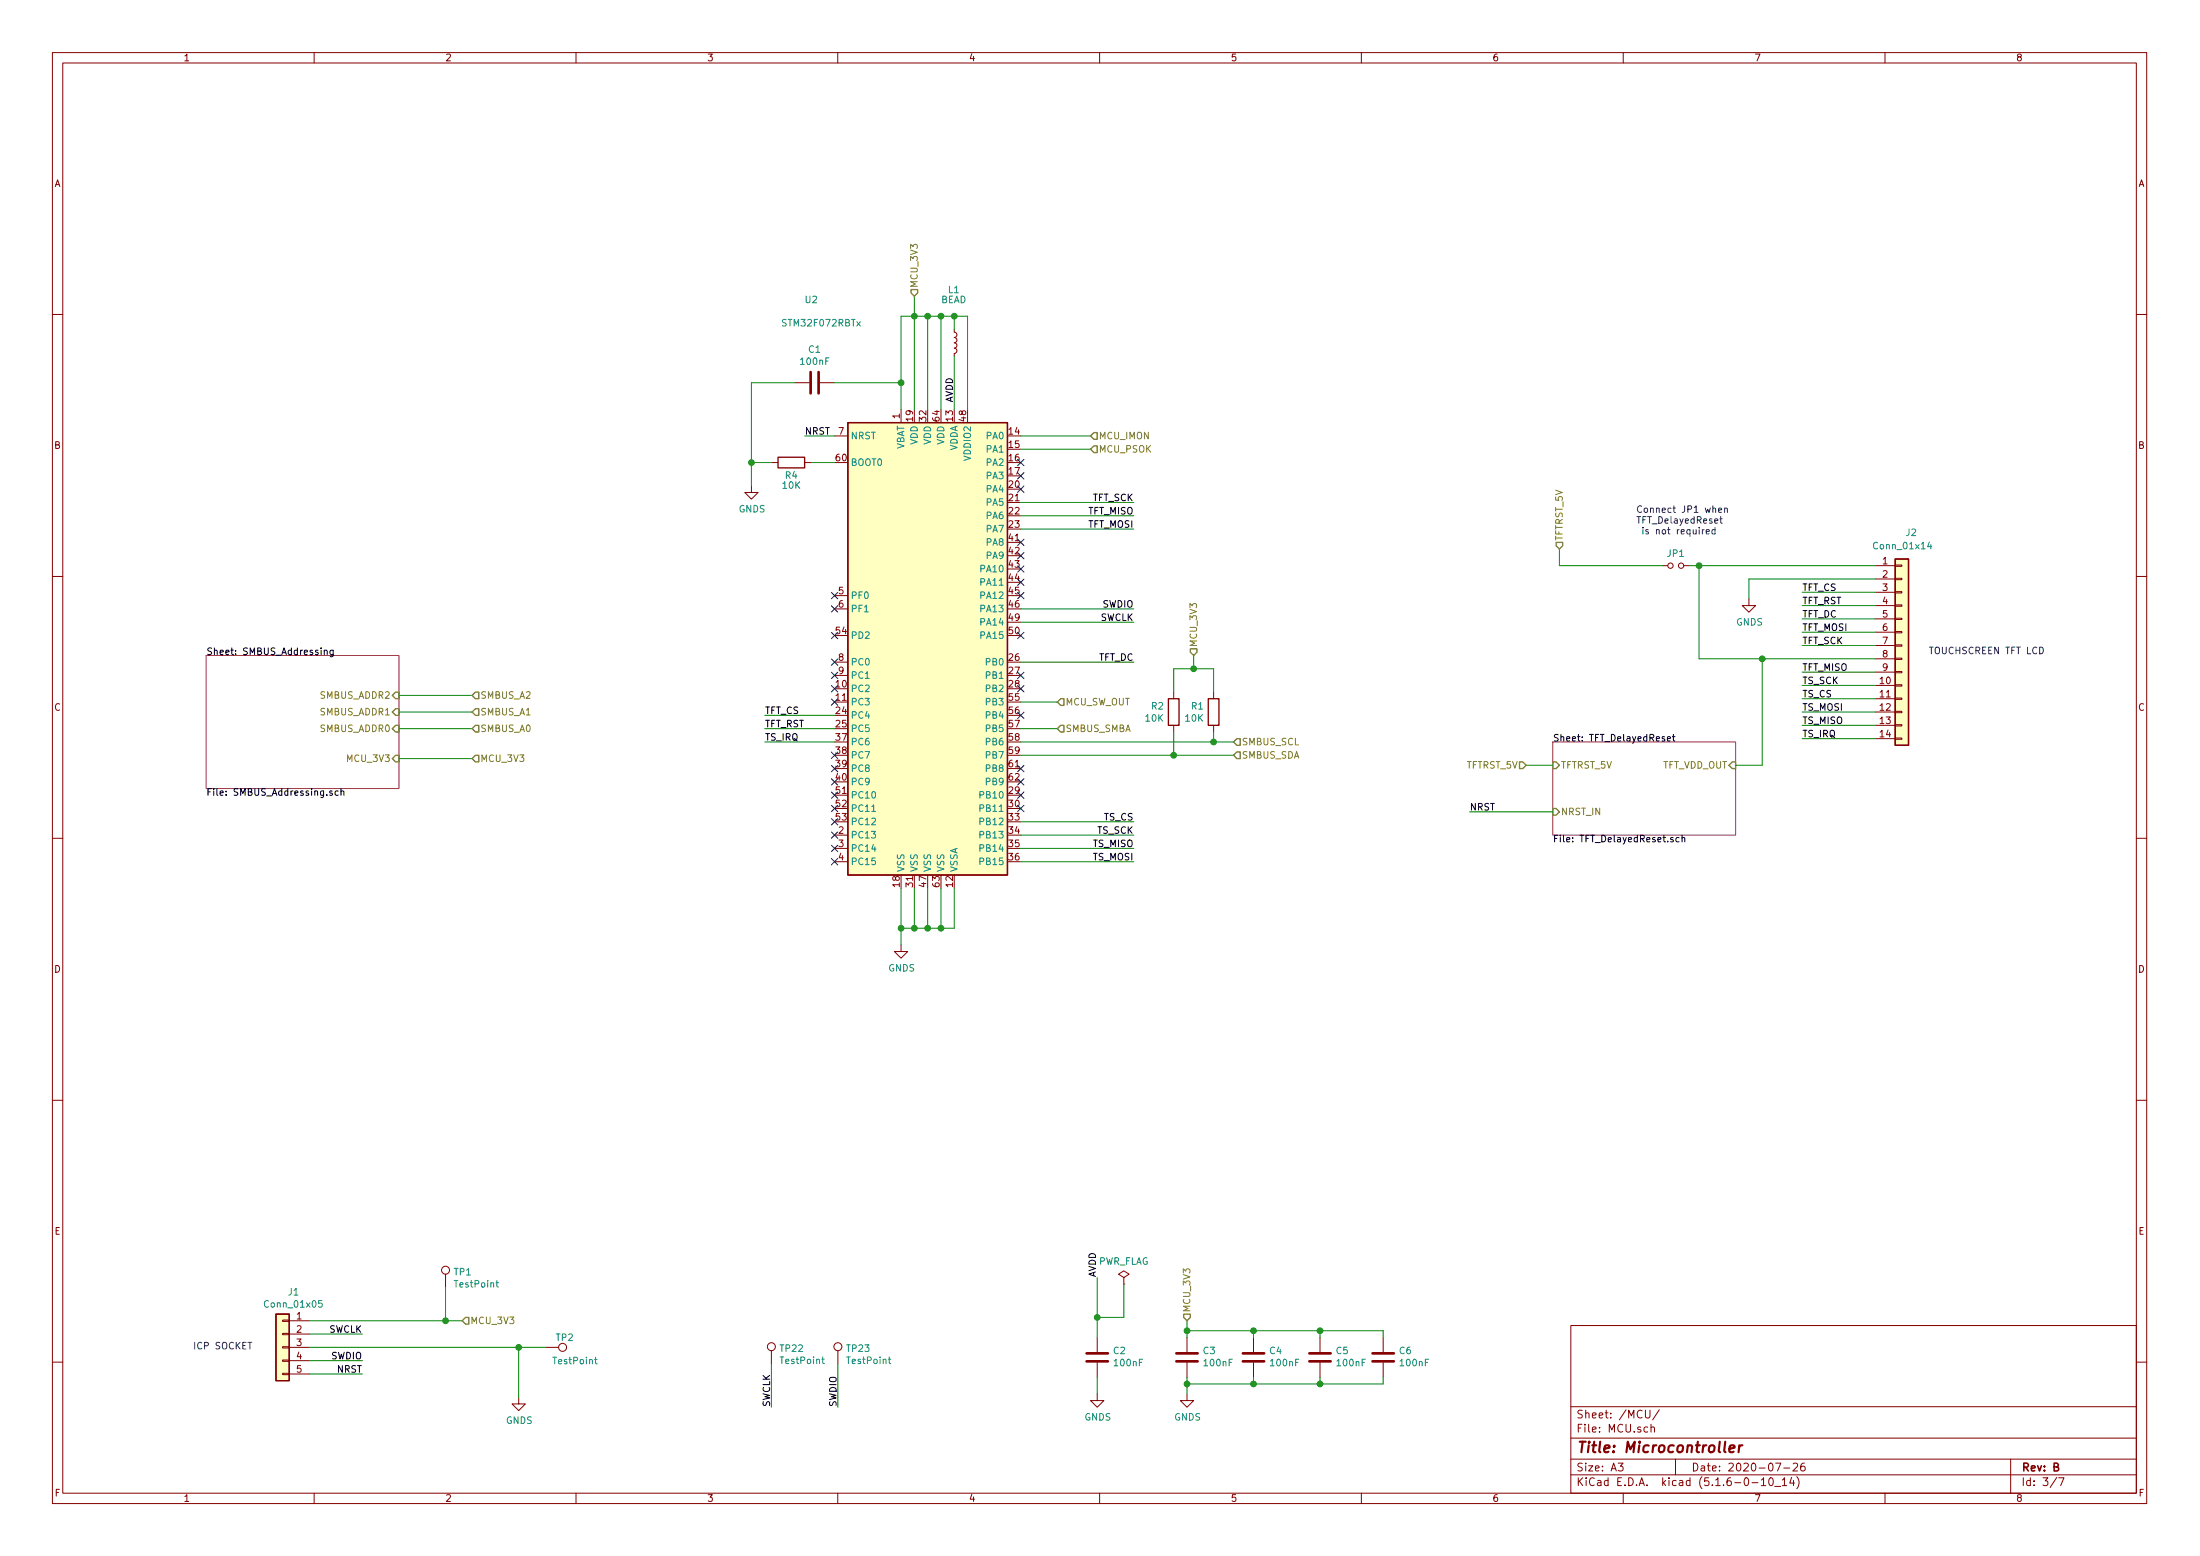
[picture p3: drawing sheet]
EESchema Schematic File Version 4
EELAYER 30 0
EELAYER END
$Descr A3 16535 11693
encoding utf-8
Sheet 3 7
Title "Microcontroller"
Date "2020-07-26"
Rev "B"
Comp ""
Comment1 ""
Comment2 ""
Comment3 ""
Comment4 ""
$EndDescr
Wire Wire Line
	6775 6675 6775 6975
Wire Wire Line
	6875 6675 6875 6975
Wire Wire Line
	6875 6975 6775 6975
Connection ~ 6775 6975
Wire Wire Line
	6775 6975 6775 7100
Text HLabel 6875 2225 1    50   Input ~ 0
MCU_3V3
Wire Wire Line
	6875 2225 6875 2375
Wire Wire Line
	6775 2375 6775 2875
Wire Wire Line
	6875 3075 6875 2375
Wire Wire Line
	6875 2375 6775 2375
Wire Wire Line
	6975 3075 6975 2375
Wire Wire Line
	6975 2375 6875 2375
Connection ~ 6875 2375
$Comp
L Connector_Generic:Conn_01x05 J1
U 1 1
P 2125 10125
F 0 "J1" H 2043 10542 50  0000 C CNN
F 1 "Conn_01x05" H 2043 10451 50  0000 C CNN
F 2 "Connector_PinHeader_2.54mm:PinHeader_1x05_P2.54mm_Horizontal" H 2125 10125 50  0001 C CNN
F 3 "~" H 2125 10125 50  0001 C CNN
	1    2125 10125
	-1   0    0    -1  
$EndComp
Wire Wire Line
	2325 9925 3350 9925
Wire Wire Line
	2325 10225 2725 10225
Wire Wire Line
	2325 10325 2725 10325
Wire Wire Line
	2325 10025 2725 10025
Text Label 2725 10025 2    50   ~ 0
SWCLK
Text Label 2725 10225 2    50   ~ 0
SWDIO
Text Label 2725 10325 2    50   ~ 0
NRST
Wire Wire Line
	7675 4675 8525 4675
Text Label 8525 4675 2    50   ~ 0
SWCLK
Wire Wire Line
	7675 4575 8525 4575
Text Label 8525 4575 2    50   ~ 0
SWDIO
Wire Wire Line
	6275 3275 6050 3275
Text Label 6050 3275 0    50   ~ 0
NRST
Wire Wire Line
	7675 3275 8200 3275
Text HLabel 8200 3275 2    50   Input ~ 0
MCU_IMON
Wire Wire Line
	7675 3375 8200 3375
Text HLabel 8200 3375 2    50   Input ~ 0
MCU_PSOK
Wire Wire Line
	6275 5475 5750 5475
Wire Wire Line
	6275 5375 5750 5375
Wire Wire Line
	7675 4975 8525 4975
Wire Wire Line
	7675 3775 8525 3775
Wire Wire Line
	7675 3975 8525 3975
Wire Wire Line
	7675 3875 8525 3875
Text Label 8525 4975 2    50   ~ 0
TFT_DC
Text Label 5750 5375 0    50   ~ 0
TFT_CS
Text Label 5750 5475 0    50   ~ 0
TFT_RST
Text Label 8525 3775 2    50   ~ 0
TFT_SCK
Text Label 8525 3975 2    50   ~ 0
TFT_MOSI
Wire Wire Line
	14100 4650 13550 4650
Wire Wire Line
	14100 4450 13550 4450
Wire Wire Line
	14100 4550 13550 4550
Wire Wire Line
	14100 4850 13550 4850
Wire Wire Line
	14100 4750 13550 4750
Text Label 13550 4650 0    50   ~ 0
TFT_DC
Text Label 13550 4450 0    50   ~ 0
TFT_CS
Text Label 13550 4550 0    50   ~ 0
TFT_RST
Text Label 13550 4850 0    50   ~ 0
TFT_SCK
Text Label 13550 4750 0    50   ~ 0
TFT_MOSI
Wire Wire Line
	7675 5675 8825 5675
Text HLabel 9275 5675 2    50   Input ~ 0
SMBUS_SDA
Text HLabel 9275 5575 2    50   Input ~ 0
SMBUS_SCL
Wire Wire Line
	9275 5575 9125 5575
Wire Wire Line
	7675 5475 7950 5475
Text HLabel 7950 5475 2    50   Input ~ 0
SMBUS_SMBA
$Comp
L Device:R R1
U 1 1
P 9125 5350
F 0 "R1" H 9195 5396 50  0000 L CNN
F 1 "10K" H 9195 5305 50  0000 L CNN
F 2 "Resistor_SMD:R_0805_2012Metric_Pad1.15x1.40mm_HandSolder" H 9195 5259 50  0001 L CNN
F 3 "~" H 9125 5350 50  0001 C CNN
	1    9125 5350
	-1   0    0    -1  
$EndComp
$Comp
L Device:R R2
U 1 1
P 8825 5350
F 0 "R2" H 8895 5396 50  0000 L CNN
F 1 "10K" H 8895 5305 50  0000 L CNN
F 2 "Resistor_SMD:R_0805_2012Metric_Pad1.15x1.40mm_HandSolder" H 8895 5259 50  0001 L CNN
F 3 "~" H 8825 5350 50  0001 C CNN
	1    8825 5350
	-1   0    0    -1  
$EndComp
Wire Wire Line
	8825 5500 8825 5675
Connection ~ 8825 5675
Wire Wire Line
	8825 5675 9275 5675
Wire Wire Line
	9125 5500 9125 5575
Connection ~ 9125 5575
Wire Wire Line
	9125 5575 7675 5575
Wire Wire Line
	9125 5200 9125 5025
Wire Wire Line
	8825 5200 8825 5025
Wire Wire Line
	8825 5025 8975 5025
Wire Wire Line
	8975 4925 8975 5025
Connection ~ 8975 5025
Wire Wire Line
	8975 5025 9125 5025
$Comp
L MCU_ST_STM32F0:STM32F072RBTx U2
U 1 1
P 6975 4875
F 0 "U2" H 6100 7500 50  0000 C CNN
F 1 "STM32F072RBTx" H 6175 7325 50  0000 C CNN
F 2 "Package_QFP:LQFP-64_10x10mm_P0.5mm" H 6375 3175 50  0001 R CNN
F 3 "http://www.st.com/st-web-ui/static/active/en/resource/technical/document/datasheet/DM00090510.pdf" H 6975 4875 50  0001 C CNN
	1    6975 4875
	1    0    0    -1  
$EndComp
Wire Wire Line
	6975 2375 7075 2375
Wire Wire Line
	7075 2375 7075 3075
Connection ~ 6975 2375
Connection ~ 7075 2375
Wire Wire Line
	7275 2375 7275 3075
Wire Wire Line
	6875 6975 6975 6975
Wire Wire Line
	6975 6975 6975 6675
Connection ~ 6875 6975
Wire Wire Line
	6975 6975 7075 6975
Wire Wire Line
	7075 6975 7075 6675
Connection ~ 6975 6975
Wire Wire Line
	7075 6975 7175 6975
Wire Wire Line
	7175 6975 7175 6675
Connection ~ 7075 6975
$Comp
L Connector_Generic:Conn_01x14 J2
U 1 1
P 14300 4850
F 0 "J2" H 14325 5700 50  0000 L CNN
F 1 "Conn_01x14" H 14075 5600 50  0000 L CNN
F 2 "ILI9341_TFTLCD:ILI9341_ResitiveTouch_TFTLCD_2.8inch_85mm_50mm_FrontMount" H 14300 4850 50  0001 C CNN
F 3 "~" H 14300 4850 50  0001 C CNN
	1    14300 4850
	1    0    0    -1  
$EndComp
Wire Wire Line
	14100 5050 13550 5050
Text Label 13550 5050 0    50   ~ 0
TFT_MISO
Wire Wire Line
	14100 5150 13550 5150
Wire Wire Line
	14100 5250 13550 5250
Wire Wire Line
	14100 5350 13550 5350
Wire Wire Line
	14100 5450 13550 5450
Wire Wire Line
	14100 5550 13550 5550
Text Label 13550 5150 0    50   ~ 0
TS_SCK
Text Label 13550 5250 0    50   ~ 0
TS_CS
Text Label 13550 5350 0    50   ~ 0
TS_MOSI
Text Label 13550 5450 0    50   ~ 0
TS_MISO
Text Label 13550 5550 0    50   ~ 0
TS_IRQ
Text Label 8525 3875 2    50   ~ 0
TFT_MISO
Wire Wire Line
	7675 6275 8525 6275
Wire Wire Line
	7675 6175 8525 6175
Wire Wire Line
	7675 6475 8525 6475
Wire Wire Line
	7675 6375 8525 6375
Wire Wire Line
	6275 5575 5750 5575
Text Label 8525 6275 2    50   ~ 0
TS_SCK
Text Label 8525 6175 2    50   ~ 0
TS_CS
Text Label 8525 6475 2    50   ~ 0
TS_MOSI
Text Label 8525 6375 2    50   ~ 0
TS_MISO
Text Label 5750 5575 0    50   ~ 0
TS_IRQ
NoConn ~ 7675 3575
NoConn ~ 7675 3675
NoConn ~ 7675 4075
NoConn ~ 7675 4175
NoConn ~ 7675 4275
NoConn ~ 7675 4375
NoConn ~ 7675 4475
NoConn ~ 7675 4775
NoConn ~ 7675 3475
NoConn ~ 7675 5375
NoConn ~ 7675 5775
NoConn ~ 7675 5875
NoConn ~ 6275 6075
NoConn ~ 6275 5975
NoConn ~ 6275 5875
NoConn ~ 6275 5775
NoConn ~ 6275 5675
NoConn ~ 7675 5175
NoConn ~ 6275 5275
NoConn ~ 6275 5175
NoConn ~ 6275 5075
NoConn ~ 6275 4975
NoConn ~ 6275 4775
NoConn ~ 6275 4575
NoConn ~ 6275 4475
$Comp
L Device:R R4
U 1 1
P 5950 3475
F 0 "R4" V 5850 3475 50  0000 C CNN
F 1 "10K" V 5775 3475 50  0000 C CNN
F 2 "Resistor_SMD:R_0805_2012Metric_Pad1.15x1.40mm_HandSolder" V 5880 3475 50  0001 C CNN
F 3 "~" H 5950 3475 50  0001 C CNN
	1    5950 3475
	0    1    -1   0   
$EndComp
Wire Wire Line
	8250 9600 8250 9900
$Comp
L Device:L_Small L1
U 1 1
P 7175 2575
F 0 "L1" H 7125 2975 50  0000 L CNN
F 1 "BEAD" H 7075 2900 50  0000 L CNN
F 2 "Inductor_SMD:L_0805_2012Metric_Pad1.15x1.40mm_HandSolder" H 7175 2575 50  0001 C CNN
F 3 "~" H 7175 2575 50  0001 C CNN
	1    7175 2575
	1    0    0    -1  
$EndComp
$Comp
L Device:C C1
U 1 1
P 6125 2875
F 0 "C1" V 5873 2875 50  0000 C CNN
F 1 "100nF" V 5964 2875 50  0000 C CNN
F 2 "Capacitor_SMD:C_0805_2012Metric_Pad1.15x1.40mm_HandSolder" H 6163 2725 50  0001 C CNN
F 3 "~" H 6125 2875 50  0001 C CNN
	1    6125 2875
	0    1    1    0   
$EndComp
Wire Wire Line
	6275 2875 6775 2875
Connection ~ 6775 2875
Wire Wire Line
	6775 2875 6775 3075
Wire Wire Line
	5975 2875 5650 2875
Wire Wire Line
	5650 2875 5650 3475
Connection ~ 5650 3475
Wire Wire Line
	5650 3475 5800 3475
$Comp
L Device:C C2
U 1 1
P 8250 10200
F 0 "C2" H 8135 10154 50  0000 R CNN
F 1 "100nF" H 8135 10245 50  0000 R CNN
F 2 "Capacitor_SMD:C_0805_2012Metric_Pad1.15x1.40mm_HandSolder" H 8288 10050 50  0001 C CNN
F 3 "~" H 8250 10200 50  0001 C CNN
	1    8250 10200
	-1   0    0    1   
$EndComp
Wire Wire Line
	8250 10350 8250 10475
$Comp
L Device:C C3
U 1 1
P 8925 10200
F 0 "C3" H 8810 10154 50  0000 R CNN
F 1 "100nF" H 8810 10245 50  0000 R CNN
F 2 "Capacitor_SMD:C_0805_2012Metric_Pad1.15x1.40mm_HandSolder" H 8963 10050 50  0001 C CNN
F 3 "~" H 8925 10200 50  0001 C CNN
	1    8925 10200
	-1   0    0    1   
$EndComp
$Comp
L Device:C C4
U 1 1
P 9425 10200
F 0 "C4" H 9310 10154 50  0000 R CNN
F 1 "100nF" H 9310 10245 50  0000 R CNN
F 2 "Capacitor_SMD:C_0805_2012Metric_Pad1.15x1.40mm_HandSolder" H 9463 10050 50  0001 C CNN
F 3 "~" H 9425 10200 50  0001 C CNN
	1    9425 10200
	-1   0    0    1   
$EndComp
$Comp
L Device:C C5
U 1 1
P 9925 10200
F 0 "C5" H 9810 10154 50  0000 R CNN
F 1 "100nF" H 9810 10245 50  0000 R CNN
F 2 "Capacitor_SMD:C_0805_2012Metric_Pad1.15x1.40mm_HandSolder" H 9963 10050 50  0001 C CNN
F 3 "~" H 9925 10200 50  0001 C CNN
	1    9925 10200
	-1   0    0    1   
$EndComp
$Comp
L Device:C C6
U 1 1
P 10400 10200
F 0 "C6" H 10285 10154 50  0000 R CNN
F 1 "100nF" H 10285 10245 50  0000 R CNN
F 2 "Capacitor_SMD:C_0805_2012Metric_Pad1.15x1.40mm_HandSolder" H 10438 10050 50  0001 C CNN
F 3 "~" H 10400 10200 50  0001 C CNN
	1    10400 10200
	-1   0    0    1   
$EndComp
Wire Wire Line
	8925 9925 8925 10000
Wire Wire Line
	8925 10350 8925 10400
Wire Wire Line
	8925 10000 9425 10000
Wire Wire Line
	10400 10000 10400 10050
Connection ~ 8925 10000
Wire Wire Line
	8925 10000 8925 10050
Wire Wire Line
	8925 10400 9425 10400
Wire Wire Line
	10400 10400 10400 10350
Connection ~ 8925 10400
Wire Wire Line
	8925 10400 8925 10475
Wire Wire Line
	9925 10350 9925 10400
Connection ~ 9925 10400
Wire Wire Line
	9925 10400 10400 10400
Wire Wire Line
	9425 10350 9425 10400
Connection ~ 9425 10400
Wire Wire Line
	9425 10400 9925 10400
Wire Wire Line
	9425 10050 9425 10000
Connection ~ 9425 10000
Wire Wire Line
	9425 10000 9925 10000
Wire Wire Line
	9925 10050 9925 10000
Connection ~ 9925 10000
Wire Wire Line
	9925 10000 10400 10000
Text Notes 14500 4925 0    50   ~ 0
TOUCHSCREEN TFT LCD
Text Notes 1450 10150 0    50   ~ 0
ICP SOCKET
Wire Wire Line
	7075 2375 7175 2375
Wire Wire Line
	7175 3075 7175 2675
Connection ~ 7175 2375
Wire Wire Line
	7175 2375 7275 2375
Text Label 7175 3025 1    50   ~ 0
AVDD
Wire Wire Line
	7175 2475 7175 2375
Text Label 8250 9600 1    50   ~ 0
AVDD
Wire Wire Line
	6100 3475 6275 3475
Wire Wire Line
	5650 3475 5650 3650
$Comp
L power:PWR_FLAG #FLG0104
U 1 1
P 8450 9650
F 0 "#FLG0104" H 8450 9725 50  0001 C CNN
F 1 "PWR_FLAG" H 8450 9823 50  0000 C CNN
F 2 "" H 8450 9650 50  0001 C CNN
F 3 "~" H 8450 9650 50  0001 C CNN
	1    8450 9650
	1    0    0    -1  
$EndComp
Wire Wire Line
	8450 9650 8450 9900
Wire Wire Line
	8450 9900 8250 9900
Connection ~ 8250 9900
Wire Wire Line
	8250 9900 8250 10050
Wire Wire Line
	7675 5275 7950 5275
Text HLabel 7950 5275 2    50   Input ~ 0
MCU_SW_OUT
NoConn ~ 6275 6175
NoConn ~ 7675 5975
NoConn ~ 7675 6075
NoConn ~ 7675 5075
$Sheet
S 11675 5575 1375 700 
U 5F1755C4
F0 "TFT_DelayedReset" 50
F1 "TFT_DelayedReset.sch" 50
F2 "TFTRST_5V" I L 11675 5750 50 
F3 "TFT_VDD_OUT" I R 13050 5750 50 
F4 "NRST_IN" I L 11675 6100 50 
$EndSheet
Wire Wire Line
	11675 6100 11050 6100
Text Label 11050 6100 0    50   ~ 0
NRST
Wire Wire Line
	12775 4950 12775 4250
Wire Wire Line
	12775 4250 14100 4250
Wire Wire Line
	12775 4950 13250 4950
Text HLabel 8925 9925 1    50   Input ~ 0
MCU_3V3
Text HLabel 8975 4925 1    50   Input ~ 0
MCU_3V3
Text HLabel 3475 9925 2    50   Input ~ 0
MCU_3V3
Wire Wire Line
	11675 5750 11475 5750
Text HLabel 11475 5750 0    50   Input ~ 0
TFTRST_5V
$Comp
L Device:Jumper_NO_Small JP1
U 1 1
P 12600 4250
F 0 "JP1" H 12600 4343 50  0000 C CNN
F 1 "Jumper_NO_Small" H 12600 4344 50  0001 C CNN
F 2 "Jumper:SolderJumper-2_P1.3mm_Open_Pad1.0x1.5mm" H 12600 4250 50  0001 C CNN
F 3 "~" H 12600 4250 50  0001 C CNN
	1    12600 4250
	1    0    0    -1  
$EndComp
Wire Wire Line
	12700 4250 12775 4250
Connection ~ 12775 4250
Wire Wire Line
	12500 4250 11725 4250
Wire Wire Line
	11725 4250 11725 4125
Text HLabel 11725 4125 1    50   Input ~ 0
TFTRST_5V
NoConn ~ 6275 6375
NoConn ~ 6275 6475
NoConn ~ 6275 6275
$Sheet
S 1550 4925 1450 1000
U 5F4AA6E5
F0 "SMBUS_Addressing" 50
F1 "SMBUS_Addressing.sch" 50
F2 "SMBUS_ADDR2" I R 3000 5225 50 
F3 "SMBUS_ADDR1" I R 3000 5350 50 
F4 "SMBUS_ADDR0" I R 3000 5475 50 
F5 "MCU_3V3" I R 3000 5700 50 
$EndSheet
$Comp
L power:GNDS #PWR07
U 1 1
P 6775 7100
F 0 "#PWR07" H 6775 6850 50  0001 C CNN
F 1 "GNDS" H 6780 6927 50  0000 C CNN
F 2 "" H 6775 7100 50  0001 C CNN
F 3 "" H 6775 7100 50  0001 C CNN
	1    6775 7100
	1    0    0    -1  
$EndComp
$Comp
L power:GNDS #PWR06
U 1 1
P 5650 3650
F 0 "#PWR06" H 5650 3400 50  0001 C CNN
F 1 "GNDS" H 5655 3477 50  0000 C CNN
F 2 "" H 5650 3650 50  0001 C CNN
F 3 "" H 5650 3650 50  0001 C CNN
	1    5650 3650
	1    0    0    -1  
$EndComp
$Comp
L power:GNDS #PWR08
U 1 1
P 8250 10475
F 0 "#PWR08" H 8250 10225 50  0001 C CNN
F 1 "GNDS" H 8255 10302 50  0000 C CNN
F 2 "" H 8250 10475 50  0001 C CNN
F 3 "" H 8250 10475 50  0001 C CNN
	1    8250 10475
	1    0    0    -1  
$EndComp
$Comp
L power:GNDS #PWR09
U 1 1
P 8925 10475
F 0 "#PWR09" H 8925 10225 50  0001 C CNN
F 1 "GNDS" H 8930 10302 50  0000 C CNN
F 2 "" H 8925 10475 50  0001 C CNN
F 3 "" H 8925 10475 50  0001 C CNN
	1    8925 10475
	1    0    0    -1  
$EndComp
Wire Wire Line
	3900 10125 3900 10500
Wire Wire Line
	2325 10125 3900 10125
$Comp
L power:GNDS #PWR010
U 1 1
P 3900 10500
F 0 "#PWR010" H 3900 10250 50  0001 C CNN
F 1 "GNDS" H 3905 10327 50  0000 C CNN
F 2 "" H 3900 10500 50  0001 C CNN
F 3 "" H 3900 10500 50  0001 C CNN
	1    3900 10500
	1    0    0    -1  
$EndComp
Text HLabel 3550 5700 2    50   Input ~ 0
MCU_3V3
Wire Wire Line
	3000 5700 3550 5700
Text HLabel 3550 5475 2    50   Input ~ 0
SMBUS_A0
Text HLabel 3550 5350 2    50   Input ~ 0
SMBUS_A1
Text HLabel 3550 5225 2    50   Input ~ 0
SMBUS_A2
Wire Wire Line
	3550 5225 3000 5225
Wire Wire Line
	3000 5350 3550 5350
Wire Wire Line
	3550 5475 3000 5475
$Comp
L power:GNDS #PWR0102
U 1 1
P 13150 4500
F 0 "#PWR0102" H 13150 4250 50  0001 C CNN
F 1 "GNDS" H 13155 4327 50  0000 C CNN
F 2 "" H 13150 4500 50  0001 C CNN
F 3 "" H 13150 4500 50  0001 C CNN
	1    13150 4500
	1    0    0    -1  
$EndComp
Wire Wire Line
	13150 4500 13150 4350
Wire Wire Line
	13150 4350 14100 4350
Text Notes 12300 4025 0    50   ~ 0
Connect JP1 when\nTFT_DelayedReset\n is not required\n
$Comp
L Connector:TestPoint TP1
U 1 1
P 3350 9675
F 0 "TP1" H 3408 9793 50  0000 L CNN
F 1 "TestPoint" H 3408 9702 50  0000 L CNN
F 2 "TestPoint:TestPoint_Pad_1.0x1.0mm" H 3550 9675 50  0001 C CNN
F 3 "~" H 3550 9675 50  0001 C CNN
	1    3350 9675
	1    0    0    -1  
$EndComp
Wire Wire Line
	3350 9675 3350 9925
Connection ~ 3350 9925
Wire Wire Line
	3350 9925 3475 9925
$Comp
L Connector:TestPoint TP2
U 1 1
P 4100 10125
F 0 "TP2" V 4025 10200 50  0000 L CNN
F 1 "TestPoint" V 4200 10175 50  0000 L CNN
F 2 "TestPoint:TestPoint_Pad_1.0x1.0mm" H 4300 10125 50  0001 C CNN
F 3 "~" H 4300 10125 50  0001 C CNN
	1    4100 10125
	0    1    1    0   
$EndComp
Wire Wire Line
	4100 10125 3900 10125
Connection ~ 3900 10125
$Comp
L Connector:TestPoint TP22
U 1 1
P 5800 10250
AR Path="/5F02F4E9/5F271D97" Ref="TP22"  Part="1" 
AR Path="/5EFF0F4B/5F271D97" Ref="TP?"  Part="1" 
F 0 "TP22" H 5858 10368 50  0000 L CNN
F 1 "TestPoint" H 5858 10277 50  0000 L CNN
F 2 "TestPoint:TestPoint_Pad_1.0x1.0mm" H 6000 10250 50  0001 C CNN
F 3 "~" H 6000 10250 50  0001 C CNN
	1    5800 10250
	1    0    0    -1  
$EndComp
$Comp
L Connector:TestPoint TP23
U 1 1
P 6300 10250
AR Path="/5F02F4E9/5F275A4B" Ref="TP23"  Part="1" 
AR Path="/5EFF0F4B/5F275A4B" Ref="TP?"  Part="1" 
F 0 "TP23" H 6358 10368 50  0000 L CNN
F 1 "TestPoint" H 6358 10277 50  0000 L CNN
F 2 "TestPoint:TestPoint_Pad_1.0x1.0mm" H 6500 10250 50  0001 C CNN
F 3 "~" H 6500 10250 50  0001 C CNN
	1    6300 10250
	1    0    0    -1  
$EndComp
Text Label 5800 10575 1    50   ~ 0
SWCLK
Wire Wire Line
	5800 10250 5800 10575
Text Label 6300 10575 1    50   ~ 0
SWDIO
Wire Wire Line
	6300 10250 6300 10575
Wire Wire Line
	13050 5750 13250 5750
Wire Wire Line
	13250 5750 13250 4950
Connection ~ 13250 4950
Wire Wire Line
	13250 4950 14100 4950
$EndSCHEMATC
